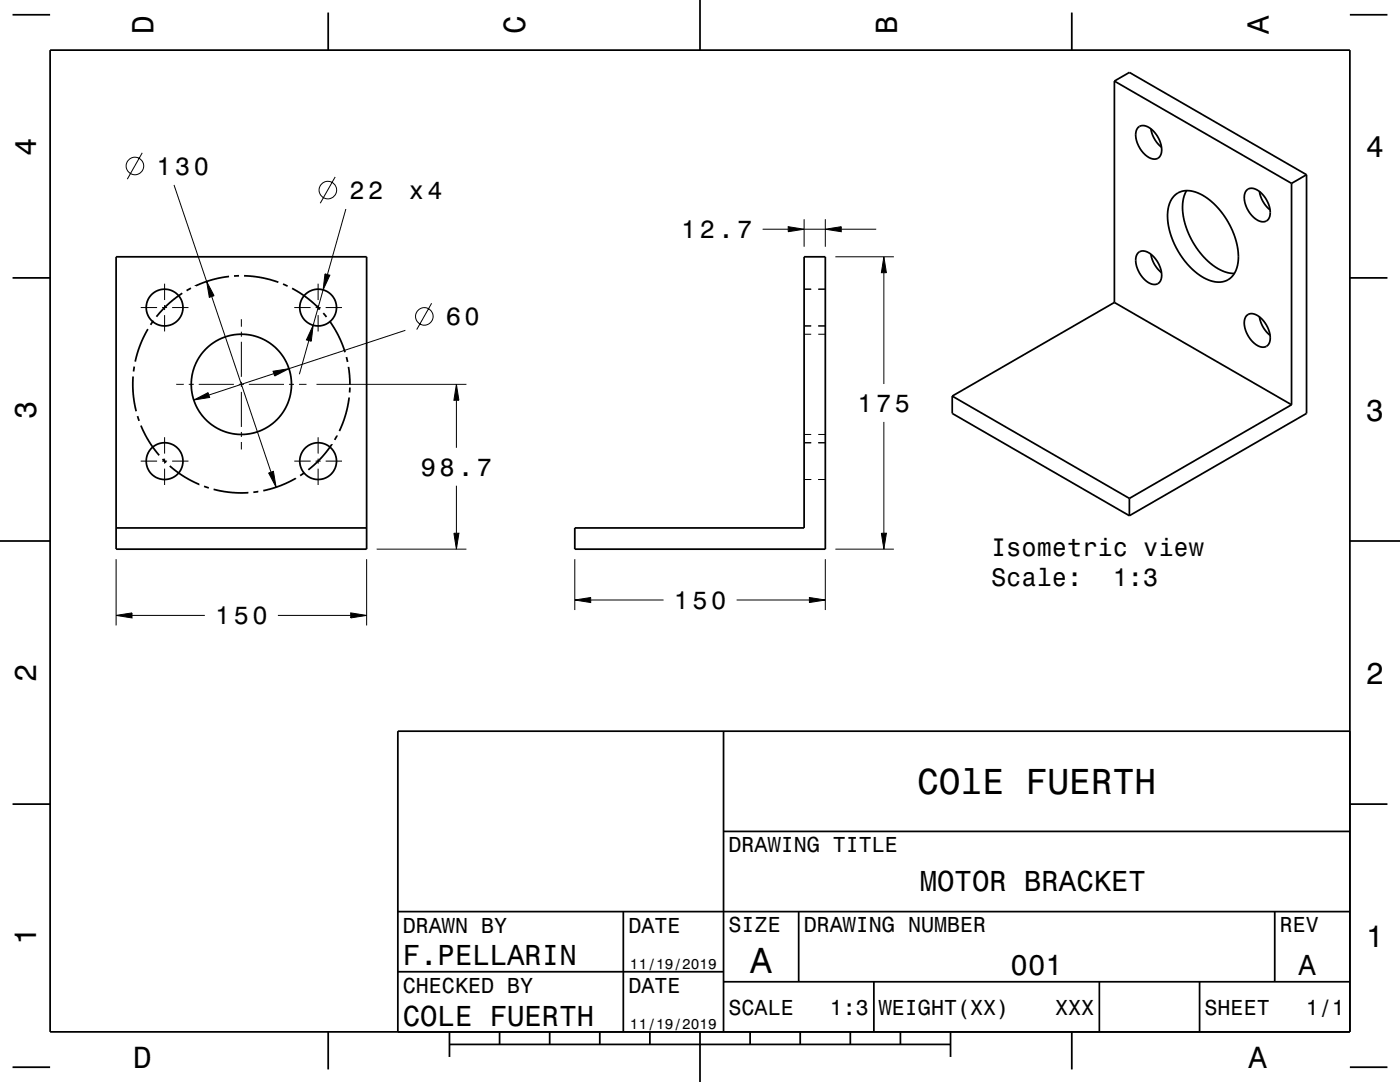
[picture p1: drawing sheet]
<svg xmlns="http://www.w3.org/2000/svg" width="279mm" height="216mm" viewBox="0 0 279 216" stroke-linecap="round" stroke-linejoin="round" font-family="sans-serif">
<g fill="none" stroke="#000" stroke-width=".2">
<path d="M28.4 30.5l-3 5.2M34.7 36.9l6.5 19.3M66.9 35.3l-3 5.3M32.8 56.6v3.3M41.2 56.2l1.5 2.8-.9 .3zM42.3 59.2l11.8 35M63.5 56.6v3.3M64.5 57.8l-2 7.1M64.9 54.6l.9 .3-1.3 2.9zM69 41.7l-3.7 13.1M152.2 45.7h5.1M157.3 45.2l3.2 .5-3.2 .5z"/>
<path d="M160.5 43.7v5.5M160.5 57.7h1.4M160.5 45.7h4.2M163.3 57.7h1.4M164.7 45.7l3.2-.5v1zM164.7 43.7v5.5M166.7 51.2h11.7M167.9 45.7h7M176.4 51.2l.5 3.2h-1zM176.4 54.4v22.2M28.1 61.4h3.2M32.3 61.4h1"/>
<path d="M32.8 60.9v1M32.8 62.9v3.2M34.3 61.4h3.3M35.2 76.7h1.5M37.7 76.7h1M38.7 79.8l2.8-1.5 .3 1zM39.7 76.7h7M47.7 76.7h1M48.2 63.7v1.5M48.2 66.2v1M48.2 68.2v7M48.2 76.2v1"/>
<path d="M48.2 78.2v7M49.7 76.7h7M54.5 74.1l3.2-.5-2.9 1.4zM54.7 74.6l-13 4.2M57.7 76.7h1M58.7 61.4h3.3M59.7 76.7h1.5M61.6 68l-1.9 6.7M62.5 64.9l-.4 3.2-.9-.3zM63 61.4h1M63.2 76.7h29.9M63.5 60.9v1"/>
<path d="M63.5 62.9v3.2M65 61.4h3.3M80.9 65.9l-23.2 7.7M86.1 60.5l-2.9 5.3M91.1 76.7l.5 3.2h-1zM91.1 79.9v9.5M160.5 66.7h1.4M160.5 65h1.4M163.3 66.7h1.4M163.3 65h1.4M28.1 92h3.2M32.3 92h1"/>
<path d="M32.8 87.2v3.3M32.8 91.5v1M32.8 93.5v3.3M34.3 92h3.3M48.2 86.2v1M48.2 88.2v1.5M53.6 94.4l1-.3 .5 3.1zM58.7 92h3.3M63 92h1M63.5 87.2v3.3M63.5 91.5v1M63.5 93.5v3.3"/>
<path d="M65 92h3.3M91.1 96.9v9.5M160.5 86.7h1.4M160.5 88.3h1.4M160.5 95.7h1.4M163.3 86.7h1.4M163.3 88.3h1.4M163.3 95.7h1.4M176.4 84.2v22.2M23.2 111.6v13.2M73.2 111.6v13.2M75.2 109.6h17.9"/>
<path d="M90.6 106.4h1l-.5 3.2zM114.7 119.7l3.2-.5v1zM114.7 111.6v10.1M117.9 119.7h14.5M147 119.7h14.5M161.5 119.2l3.2 .5-3.2 .5zM164.7 111.6v10.1M166.7 109.6h11.7M175.9 106.4h1l-.5 3.2zM23.2 122.8l3.1-.5v1zM26.3 122.8h14.6M55.5 122.8h14.5"/>
<path d="M70 122.3l3.2 .5-3.2 .5z"/>
<circle cx="26.9" cy="33.1" r="1.75"/>
<circle cx="65.4" cy="37.9" r="1.75"/>
<circle cx="84.7" cy="63.1" r="1.75"/>
</g>
<g fill="none" stroke="#000" stroke-width=".35">
<path d="M2.5 2.9h7.5M10 10h259.4v195.9h-259.4zM65.5 2.5v7.5M139.7 0v10M213.9 2.5v7.5M222.4 16.2l35.4 20.4M222.4 16.2v44.2M222.4 16.2l3-1.8 35.3 20.5M269.4 2.9h7.5M227.2 25.4a1.99 1.99 0 0 1 2.7 .5 5 5 0 0 1 1.7 5.1 1.68 1.68 0 0 1-2.7 .2 5 5 0 0 1-2-5.4zM229.7 25.7a5.9 5.9 0 0 0 2.1 3.7M234.4 39a4.4 4.4 0 0 1 5.5-.1l1.4 .9 1.3 1.2 1.3 1.5 1.2 1.9 .9 1.8 .7 1.8 .3 1.5 .1 1.8a4.5 4.5 0 0 1-2.9 4.9 7.4 7.4 0 0 1-6.4-2.6l-1.8-2.1-1.6-2.7-.9-2.5-.5-2.5a6.1 6.1 0 0 1 1.4-4.8z"/>
<path d="M236.8 38a9.8 9.8 0 0 0 .4 8.6l1 2 1.3 1.8 1.5 1.6 1.5 1.3a6.8 6.8 0 0 0 3.8 1.3M248.8 37.9a2.06 2.06 0 0 1 2.8 .5 4.9 4.9 0 0 1 1.7 5.2 1.64 1.64 0 0 1-2.7 .1 5.1 5.1 0 0 1-2-5.4zM251.4 38.2a5.9 5.9 0 0 0 2.1 3.7M257.8 36.6v44.2M260.7 34.9v47.6l-35.3 20.4M260.7 34.9l-2.9 1.7M2.5 55.4h7.5M23.2 51.2h50v58.4h-50zM36.4 58.5l-2.8 2.1-2.4 2.6M38.1 57.5l-.9 .5M45.7 55.2l-3.4 .6-3.3 1.3M47.7 55l-1 .1"/>
<path d="M48.7 55l3.7 .4 3.2 .9M56.5 56.7l.9 .4M58.3 57.5l2.9 1.9 2.7 2.3M160.5 51.2h4.2v58.4h-50v-4.3h45.8zM227.2 50.4a2 2 0 0 1 2.7 .5 5 5 0 0 1 1.7 5.2 1.68 1.68 0 0 1-2.7 .1 5 5 0 0 1-2-5.4zM229.7 50.7a5.9 5.9 0 0 0 2.1 3.7M269.4 55.4h7.5M26.6 75.1v3.5l.6 3.5M26.8 73.1l-.1 1M29.5 65.7l-1.6 3.3-.9 3.2M30.6 64l-.6 .8M64.5 62.5l.7 .7"/>
<path d="M65.8 64l1.7 2.8 1.4 3.5M69.1 71.3l.3 .9M69.6 73.2l.2 3.6M69.7 79.3l-.7 3.2-1.3 3.5M69.8 77.3v1M190 79v3.5l35.4 20.4M190 79l35.4 20.4M222.4 60.4l35.4 20.4M222.4 60.4l-32.4 18.6M248.8 62.9a2.05 2.05 0 0 1 2.8 .6 4.9 4.9 0 0 1 1.7 5.1 1.64 1.64 0 0 1-2.7 .1 5.1 5.1 0 0 1-2-5.4zM251.4 63.2a5.9 5.9 0 0 0 2.1 3.7M27.4 83l.4 1"/>
<path d="M28.1 84.9l1.6 3.1 2.1 2.9M32.4 91.6l.7 .7M33.9 93l2.8 2.1 3.1 1.6M40.7 97l1 .4M42.6 97.6l3.7 .7h3.3M51.6 98.1l-1 .1M59.1 95.4l-3.2 1.5-3.4 1M60.7 94.3l-.8 .6M66.3 88.6l-2 2.6-2.8 2.5M67.3 86.9l-.5 .9M225.4 99.4v3.5M257.8 80.8l-32.4 18.6"/>
<path d="M0 107.9h10M23.2 105.3h50M269.4 107.9h10M144.4 145.9v60M269.4 145.9h-190v60M2.5 160.5h7.5M144.4 165.9h125M269.4 160.5h7.5M79.4 193.9h65M79.4 181.9h190M124.4 181.9v24M144.4 195.9h125"/>
<path d="M159.4 181.9v14M174.4 195.9v10M219.4 195.9v10M239.4 195.9v10M254.4 181.9v14M2.5 213h7.5M65.5 205.9v7.5M89.7 208.4h100M89.7 205.9v5M99.7 205.9v2.5M109.7 205.9v2.5M119.7 205.9v2.5"/>
<path d="M129.7 205.9v2.5M139.7 205.9v10M149.7 205.9v2.5M159.7 205.9v2.5M169.7 205.9v2.5M179.7 205.9v2.5M189.7 205.9v5M213.9 205.9v7.5M269.4 213h7.5"/>
<circle cx="32.8" cy="61.4" r="3.7"/>
<circle cx="48.2" cy="76.7" r="10"/>
<circle cx="63.5" cy="61.4" r="3.7"/>
<circle cx="32.8" cy="92" r="3.7"/>
<circle cx="63.5" cy="92" r="3.7"/>
</g>
<g fill="#000">
<path d="M41.2 56.2l1.5 2.8-.9 .3z" fill-rule="evenodd"/>
<path d="M64.9 54.6l.9 .3-1.3 2.9z" fill-rule="evenodd"/>
<path d="M157.3 45.2l3.2 .5-3.2 .5z" fill-rule="evenodd"/>
<path d="M164.7 45.7l3.2-.5v1z" fill-rule="evenodd"/>
<path d="M176.4 51.2l.5 3.2h-1z" fill-rule="evenodd"/>
<path d="M38.7 79.8l2.8-1.5 .3 1z" fill-rule="evenodd"/>
<path d="M54.5 74.1l3.2-.5-2.9 1.4z" fill-rule="evenodd"/>
<path d="M62.5 64.9l-.4 3.2-.9-.3z" fill-rule="evenodd"/>
<path d="M91.1 76.7l.5 3.2h-1z" fill-rule="evenodd"/>
<path d="M53.6 94.4l1-.3 .5 3.1z" fill-rule="evenodd"/>
<path d="M90.6 106.4h1l-.5 3.2z" fill-rule="evenodd"/>
<path d="M114.7 119.7l3.2-.5v1z" fill-rule="evenodd"/>
<path d="M175.9 106.4h1l-.5 3.2z" fill-rule="evenodd"/>
<path d="M23.2 122.8l3.1-.5v1z" fill-rule="evenodd"/>
<path d="M70 122.3l3.2 .5-3.2 .5z" fill-rule="evenodd"/>
<path d="M161.5 119.2l3.2 .5-3.2 .5z" fill-rule="evenodd"/>
</g>
<g font-size="7.2">
<text x="183" y="158.5">COlE FUERTH</text>
<text x="149.7" y="194.2">A</text>
</g>
<g font-size="6.1">
<text x="30.6" y="6.8" transform="rotate(-90 30.6 6.8)">D</text>
<text x="104.8" y="6.8" transform="rotate(-90 104.8 6.8)">C</text>
<text x="179" y="6.8" transform="rotate(-90 179 6.8)">B</text>
<text x="253.2" y="6.8" transform="rotate(-90 253.2 6.8)">A</text>
<text x="7.2" y="31" transform="rotate(-90 7.2 31)">4</text>
<text x="272.6" y="31.4">4</text>
<text x="7.2" y="83.5" transform="rotate(-90 7.2 83.5)">3</text>
<text x="272.6" y="83.9">3</text>
<text x="7.2" y="136" transform="rotate(-90 7.2 136)">2</text>
<text x="272.6" y="136.4">2</text>
<text x="7.2" y="188.5" transform="rotate(-90 7.2 188.5)">1</text>
<text x="272.6" y="188.9">1</text>
<text x="26.6" y="213.1">D</text>
<text x="249.2" y="213.1">A</text>
</g>
<g font-size="5.8">
<text x="183.6" y="177.9">MOTOR BRACKET</text>
<text x="80.4" y="192.7">F.PELLARIN</text>
<text x="201.7" y="194.5">001</text>
<text x="259.1" y="194.5">A</text>
<text x="80.4" y="204.7">COLE FUERTH</text>
</g>
<g font-size="5">
<text x="31.2" y="34.9">130</text>
<text x="69.7" y="39.7">22</text>
<text x="81.6" y="39.7">x4</text>
<text x="135.9" y="47.5">12.7</text>
<text x="89" y="64.9">60</text>
<text x="171.1" y="82.2">175</text>
<text x="84" y="94.9">98.7</text>
<text x="197.8" y="110.9">Isometric view</text>
<text x="197.8" y="117">Scale:</text>
<text x="222.1" y="117">1:3</text>
<text x="42.9" y="124.5">150</text>
<text x="134.5" y="121.5">150</text>
</g>
<g font-size="4.3">
<text x="145.4" y="170.1">DRAWING TITLE</text>
<text x="80.4" y="186.2">DRAWN BY</text>
<text x="125.4" y="186.2">DATE</text>
<text x="145.4" y="186.1">SIZE</text>
<text x="160.4" y="186.1">DRAWING NUMBER</text>
<text x="255.4" y="186.1">REV</text>
<text x="80.4" y="198.2">CHECKED BY</text>
<text x="125.4" y="198.2">DATE</text>
<text x="145.4" y="202.5">SCALE</text>
<text x="165.6" y="202.5">1:3</text>
<text x="175.4" y="202.5">WEIGHT(XX)</text>
<text x="210.6" y="202.5">XXX</text>
<text x="240.4" y="202.5">SHEET</text>
<text x="260.6" y="202.5">1/1</text>
</g>
<g font-size="2.9">
<text x="125.7" y="193.3">11/19/2019</text>
<text x="125.7" y="205.3">11/19/2019</text>
</g>
</svg>
